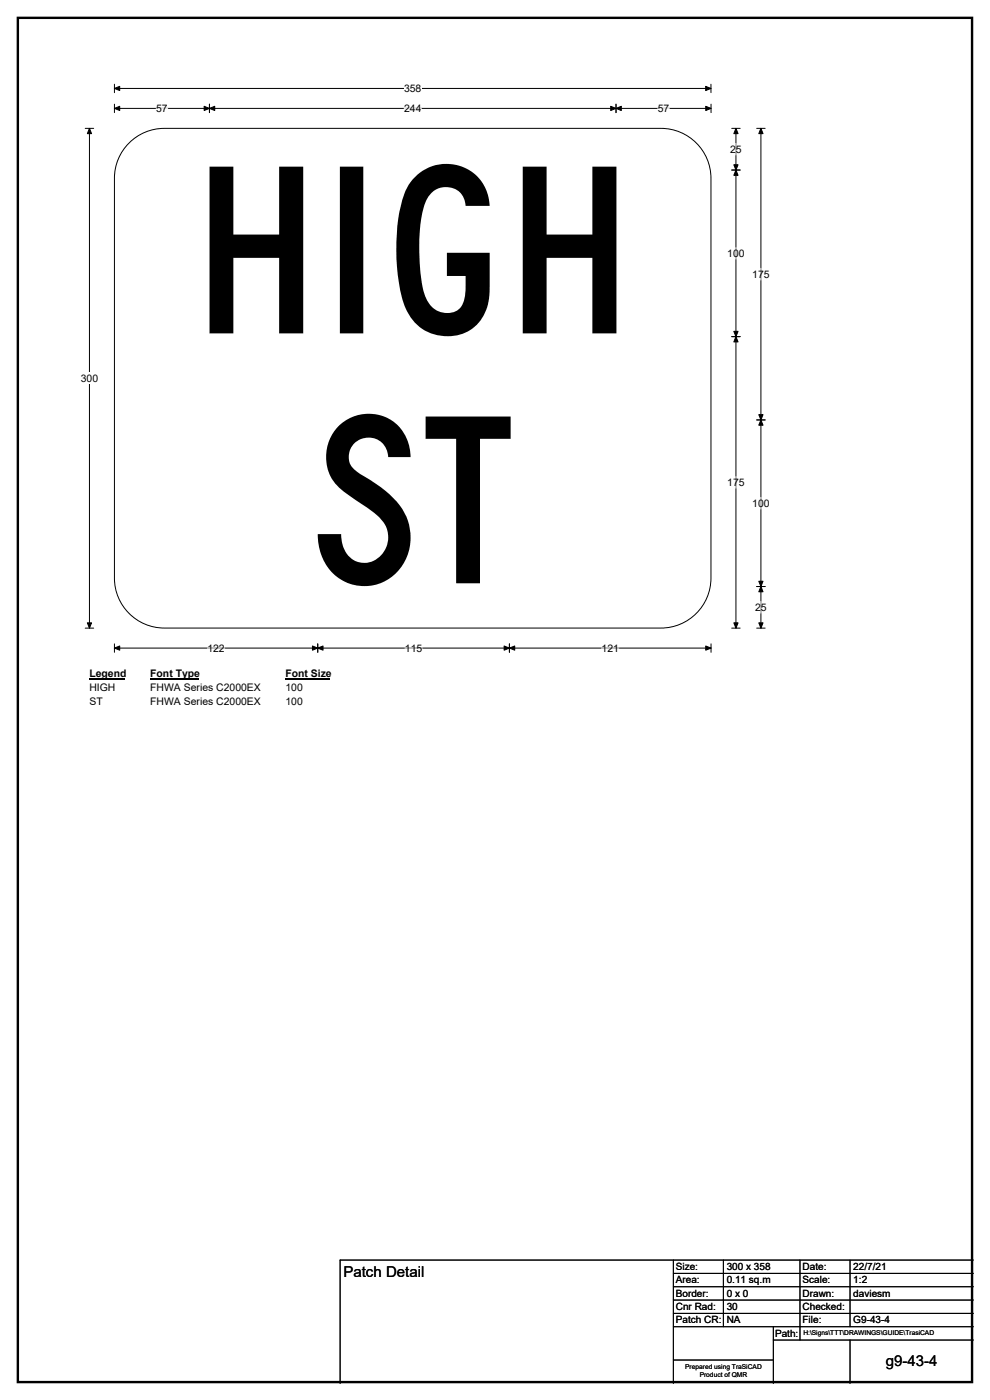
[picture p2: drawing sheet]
<svg xmlns="http://www.w3.org/2000/svg" width="297mm" height="420mm" viewBox="0 0 297 420" stroke-linecap="round" stroke-linejoin="round" font-family="sans-serif">
<path d="M5.4 5.4h286.3v409.4h-286.3z" fill="none" stroke="#000" stroke-width=".72"/>
<path d="M34.3 26.5h179M34.3 25.3v2.5M213.3 25.3v2.5" fill="none" stroke="#000" stroke-width=".3"/>
<path d="M34.3 26.5l1.6-.6v1.3zM211.7 25.9l1.6 .6-1.6 .7z" fill="#000" stroke="#000" stroke-width=".3"/>
<path d="M121.2 24.8h5.2v3.5h-5.2z" fill="#fff"/>
<g fill="none" stroke="#000" stroke-width=".3">
<path d="M25.6 38.5h2.5M26.8 38.5v150M34.3 32.5h179M34.3 31.3v2.5M62.8 31.3v2.5M184.8 31.3v2.5M213.3 31.3v2.5M25.6 188.5h2.5M34.3 193.2v2.6M34.3 194.5h179M95.3 193.2v2.6M152.8 193.2v2.6"/>
<path d="M213.3 193.2v2.6"/>
</g>
<g fill="#000" stroke="#000" stroke-width=".3">
<path d="M26.8 38.5l.7 1.6h-1.3zM34.3 32.5l1.6-.6v1.3zM62.8 32.5l1.6-.6v1.3zM61.3 31.9l1.5 .6-1.5 .7zM183.2 31.9l1.6 .6-1.6 .7zM184.8 32.5l1.6-.6v1.3zM211.8 31.9l1.5 .6-1.5 .7zM26.2 186.9h1.3l-.7 1.6zM34.3 194.5l1.6-.6v1.2zM95.3 194.5l1.6-.6v1.2zM93.7 193.9l1.6 .6-1.6 .6zM151.3 193.9l1.5 .6-1.5 .6z"/>
<path d="M152.8 194.5l1.6-.6v1.2zM211.8 193.9l1.5 .6-1.5 .6z"/>
</g>
<path d="M46.9 32.5h3.4M121.2 32.5h5.2M197.4 32.5h3.4M62.2 194.5h5.2M121.5 194.5h5.2M180.5 194.5h5.2" fill="none" stroke="#fff" stroke-width=".3"/>
<path d="M24.2 111.8h5.2v3.5h-5.2z" fill="#fff"/>
<path d="M219.5 38.5h2.6M220.8 38.5v150M227 38.5h2.6M228.3 38.5v150M219.5 51h2.6M219.5 101h2.6M227 126h2.6M227 176h2.6M219.5 188.5h2.6M227 188.5h2.6" fill="none" stroke="#000" stroke-width=".3"/>
<path d="M220.8 38.5l.6 1.6h-1.2zM228.3 38.5l.6 1.6h-1.2zM220.8 51l.6 1.6h-1.2zM220.2 49.4h1.2l-.6 1.6zM220.2 99.4h1.2l-.6 1.6zM220.8 101l.6 1.6h-1.2zM228.3 126l.6 1.6h-1.2zM227.7 124.4h1.2l-.6 1.6zM227.7 174.4h1.2l-.6 1.6zM228.3 176l.6 1.6h-1.2zM220.2 186.9h1.2l-.6 1.6zM227.7 186.9h1.2l-.6 1.6z" fill="#000" stroke="#000" stroke-width=".3"/>
<path d="M220.8 43v3.5M220.8 74.3v3.5M228.3 80.5v3.5M220.8 143v3.5M228.3 149.3v3.5M228.3 180.5v3.5" fill="none" stroke="#fff" stroke-width=".3"/>
<path d="M26.8 200.5h10.8v3.5h-10.8z" fill="#fff"/>
<path d="M26.8 203.8h10.8" fill="none" stroke="#000" stroke-width=".32"/>
<path d="M45.1 200.5h14.4v3.5h-14.4z" fill="#fff"/>
<path d="M45.1 203.8h14.4" fill="none" stroke="#000" stroke-width=".32"/>
<path d="M85.6 200.5h13.5v3.5h-13.5z" fill="#fff"/>
<path d="M85.6 203.8h13.5" fill="none" stroke="#000" stroke-width=".32"/>
<g fill="#fff">
<path d="M26.8 204.7h7.8v3.5h-7.8z"/>
<path d="M45.1 204.7h33v3.5h-33z"/>
<path d="M85.6 204.7h5.2v3.5h-5.2z"/>
<path d="M26.8 208.9h4v3.5h-4z"/>
<path d="M45.1 208.9h33v3.5h-33z"/>
<path d="M85.6 208.9h5.2v3.5h-5.2z"/>
</g>
<path d="M38.7 42.9a14.9 14.9 0 0 1 10.6-4.4h149a15 15 0 0 1 15 15v120a15 15 0 0 1-15 15h-149a15 15 0 0 1-15-15v-120a14.9 14.9 0 0 1 4.4-10.6z" fill-rule="evenodd" fill="#fff" stroke="#fff" stroke-width=".3"/>
<g fill="none" stroke="#000" stroke-width=".3">
<path d="M38.7 42.9a14.9 14.9 0 0 1 10.6-4.4h149a15 15 0 0 1 15 15v120a15 15 0 0 1-15 15h-149a15 15 0 0 1-15-15v-120a14.9 14.9 0 0 1 4.4-10.6zM202 378.2v37M217 378.2v20M240 378.2v24M255 378.2v20M292 378.2h-190v37M202 382.2h90M202 386.2h90M202 390.2h90M202 394.2h90M202 398.2h90M232 398.2v17"/>
<path d="M202 408.2h30M232 402.2h60M255 402.2v13"/>
</g>
<g fill="#000">
<path d="M62.9 50h7.1v20.4h13.8v-20.4h7.2v50.1h-7.2v-22.7h-13.8v22.7h-7.1zM102 50h7v50.1h-7zM124.3 53.3a13 13 0 0 1 14.2-3.3 13 13 0 0 1 8.4 11.8h-7.2a6 6 0 0 0-4.7-5.6 6 6 0 0 0-6.6 3 31.9 31.9 0 0 0-2.6 14.7 51.6 51.6 0 0 0 1.8 15 6.6 6.6 0 0 0 10.4 3.6 9 9 0 0 0 1.7-6.4v-3.3h-5.6v-6.9h12.8v10.2a14.6 14.6 0 0 1-5.8 12.9 13.6 13.6 0 0 1-20.2-8.8 60.9 60.9 0 0 1 .1-31.1l1.2-3zM156.8 50h7.2v20.4h13.7v-20.4h7.3v50.1h-7.3v-22.7h-13.7v22.7h-7.2z"/>
<path d="M101.5 128a12.6 12.6 0 0 1 14-2.9 12.6 12.6 0 0 1 7.7 12.1h-6.7a5.9 5.9 0 0 0-7.3-5.7 5.9 5.9 0 0 0-3.8 8.3l2 2a39 39 0 0 1 13.4 11.1 14.9 14.9 0 0 1-9.3 22.8 14 14 0 0 1-16-13.1l-.2-2.3h7.1a7.9 7.9 0 0 0 5.9 8.5 7.6 7.6 0 0 0 7.4-4.1 7.6 7.6 0 0 0-1.1-8.5 55.2 55.2 0 0 0-10-7.6 13.2 13.2 0 0 1-3.1-20.6zM127.7 125h25.5v6.7h-9.2v43.3h-7.1v-43.3h-9.2z"/>
</g>
<g font-size="4.5">
<text x="103" y="383.2">Patch Detail</text>
<text x="265.8" y="410">g9-43-4</text>
</g>
<g font-size="3.1">
<text x="121.2" y="27.6">358</text>
<text x="46.9" y="33.6">57</text>
<text x="121.2" y="33.6">244</text>
<text x="197.4" y="33.6">57</text>
<text x="219.1" y="45.8">25</text>
<text x="218.2" y="77.1">100</text>
<text x="225.7" y="83.3">175</text>
<text x="24.2" y="114.6">300</text>
<text x="218.2" y="145.8">175</text>
<text x="225.7" y="152.1">100</text>
<text x="226.6" y="183.3">25</text>
<text x="62.2" y="195.6">122</text>
<text x="121.5" y="195.6">115</text>
<text x="180.5" y="195.6">121</text>
<text x="26.8" y="203.3">Legend</text>
<text x="45.1" y="203.3">Font Type</text>
<text x="85.6" y="203.3">Font Size</text>
<text x="26.8" y="207.5">HIGH</text>
<text x="45.1" y="207.5">FHWA Series C2000EX</text>
<text x="85.6" y="207.5">100</text>
<text x="26.8" y="211.7">ST</text>
<text x="45.1" y="211.7">FHWA Series C2000EX</text>
<text x="85.6" y="211.7">100</text>
</g>
<g font-size="3">
<text x="202.8" y="381.1">Size:</text>
<text x="218" y="381.1">300 x 358</text>
<text x="240.8" y="381.1">Date:</text>
<text x="256" y="381.1">22/7/21</text>
<text x="202.8" y="385.1">Area:</text>
<text x="202.8" y="389.1">Border:</text>
<text x="218" y="385.1">0.11 sq.m</text>
<text x="218" y="389.1">0 x 0</text>
<text x="240.8" y="385.1">Scale:</text>
<text x="240.8" y="389.1">Drawn:</text>
<text x="256" y="385.1">1:2</text>
<text x="256" y="389.1">daviesm</text>
<text x="202.8" y="393.1">Cnr Rad:</text>
<text x="218" y="393.1">30</text>
<text x="240.8" y="393.1">Checked:</text>
<text x="202.8" y="397.1">Patch CR:</text>
<text x="218" y="397.1">NA</text>
<text x="232.5" y="401.1">Path:</text>
<text x="240.8" y="397.1">File:</text>
<text x="256" y="397.1">G9-43-4</text>
</g>
<g font-size="2">
<text x="241" y="400.7">H:\Signs\TTT\DRAWINGS\GUIDE\TrasiCAD</text>
<text x="205.6" y="411">Prepared using TraSiCAD</text>
<text x="209.9" y="413.3">Product of QMR</text>
</g>
</svg>
